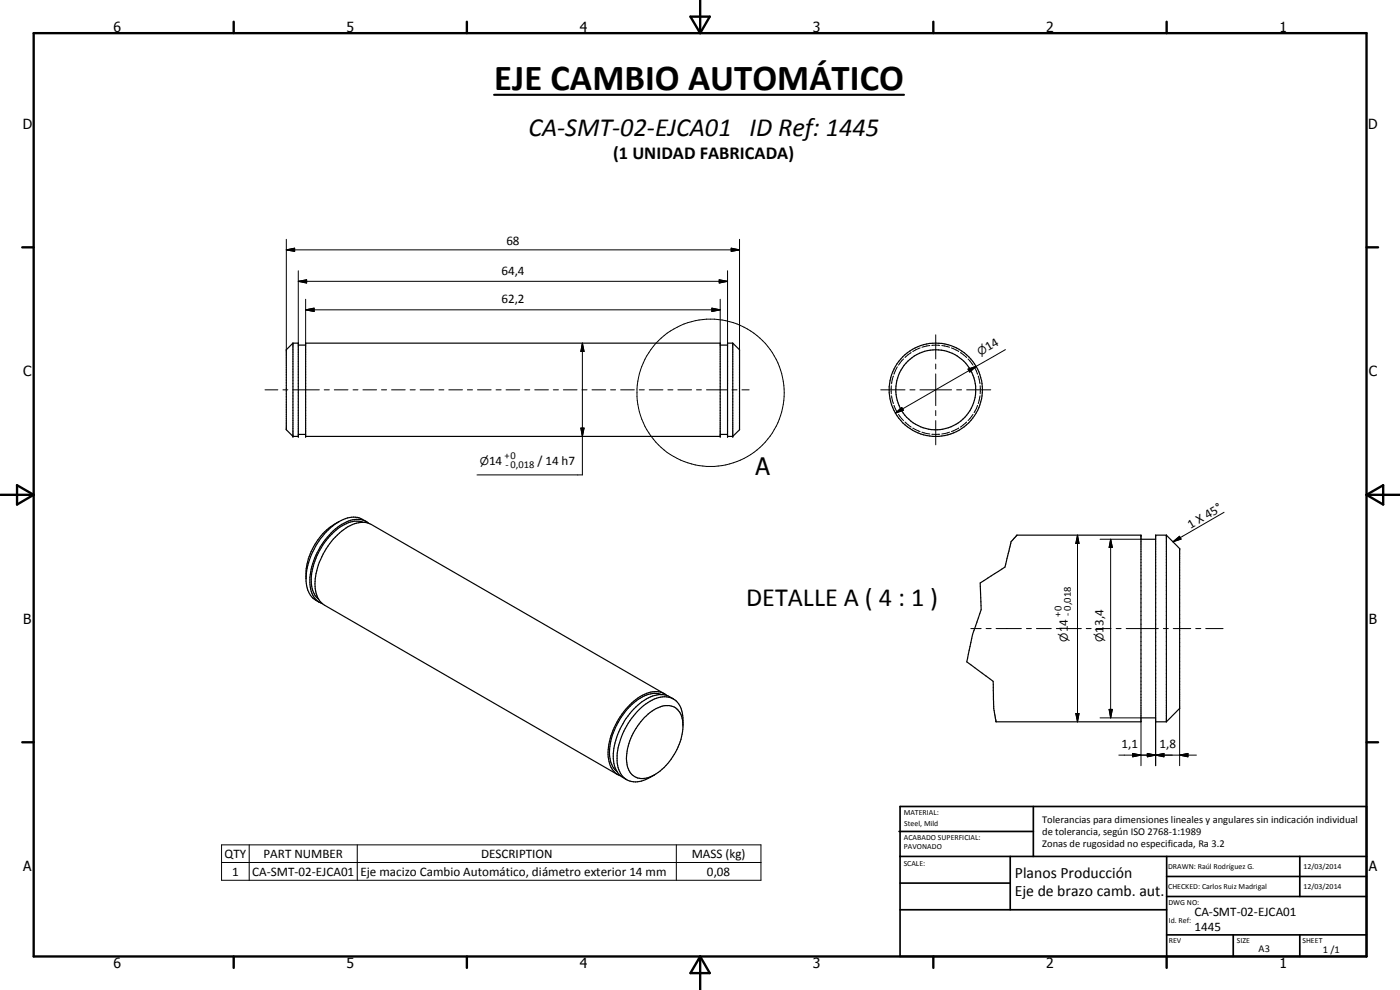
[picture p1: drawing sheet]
<svg xmlns="http://www.w3.org/2000/svg" width="420mm" height="297mm" viewBox="0 0 420 297" stroke-linecap="round" stroke-linejoin="round" font-family="sans-serif">
<g fill="none" stroke="#000" stroke-width=".35">
<path d="M87.9 103l-2 1.9v24l2 2M87.9 103v27.9M87.9 103h1.6v27.9h-1.6M89.5 103.5h2.2M91.7 103h124.4v27.9h-124.4zM216.1 103.5h2.2M219.9 103v27.9M219.9 103l2 1.9v24l-2 2M219.9 103h-1.6v27.9h1.6M89.5 130.3h2.2M216.1 130.3h2.2M101.8 156.5a18.8 18.8 0 0 0-9.9 14.8 13.1 13.1 0 0 0 .7 6.3l1.3 1.9 2 1.2"/>
<path d="M101.8 156.5a21.9 21.9 0 0 0-9.9 16.4M109 156.7a8.9 8.9 0 0 0-8.9 3 20.5 20.5 0 0 0-6.6 15.5 6.5 6.5 0 0 0 2.2 4.6M109.9 156.5a6.8 6.8 0 0 0-8.1 0M110.6 157a6.8 6.8 0 0 0-8 .3 21.4 21.4 0 0 0-9.6 18.2 6.1 6.1 0 0 0 3.7 5.6M305.2 160.6h37.2v56h-43.5l-.7-4-.1-8.2-8-5.8 .5-2.3a56.9 56.9 0 0 1 3.9-13.4l-.3-8 7.4-4.8 1.2-4.7a5.7 5.7 0 0 1 1.8-4.1zM342.4 161.8h4.4M350 160.6h-3.2v56h3.2M350 160.6v56M350 160.6l4 4v48l-4 4M198.5 208.4a8.2 8.2 0 0 0-8.2 2.4 20.8 20.8 0 0 0-7.3 16.1 6.8 6.8 0 0 0 2.2 4.6M199.4 208.2l-88-50.8a7.4 7.4 0 0 0-7.6 1.1 21.5 21.5 0 0 0-9.2 18.2 6.3 6.3 0 0 0 2.8 4.9l88 50.8M200.1 208.7a6.3 6.3 0 0 0-7.3-.1 21.5 21.5 0 0 0-10.3 18.6 6.2 6.2 0 0 0 3.7 5.6"/>
<path d="M202.1 209.7a6.5 6.5 0 0 1 2.9 5.7v2.7a18.3 18.3 0 0 1-9.9 15 4.7 4.7 0 0 1-6.9-3.6 17.8 17.8 0 0 1 6.4-15.3 7.8 7.8 0 0 1 7.7-2.1 5.7 5.7 0 0 1 2.7 5.3M202.1 209.7a6.9 6.9 0 0 0-7.7 1.1 21.6 21.6 0 0 0-9.2 18.2 6.4 6.4 0 0 0 2.9 4.9M202.1 209.7a7.1 7.1 0 0 0-8.8 .4 22 22 0 0 0-9.2 17.5 6.7 6.7 0 0 0 4 6.3M342.4 215.4h4.4M196.5 232.5a8.9 8.9 0 0 1-7.5 1.9l-.9-.5"/>
<circle cx="280.8" cy="117" r="14"/>
<circle cx="280.8" cy="117" r="12"/>
</g>
<g fill="#000">
<circle cx="87.9" cy="130.9" r=".18"/>
<circle cx="89.5" cy="130.9" r=".18"/>
<circle cx="91.7" cy="130.9" r=".18"/>
<circle cx="216.1" cy="130.9" r=".18"/>
<circle cx="218.3" cy="130.9" r=".18"/>
<circle cx="219.9" cy="130.9" r=".18"/>
<circle cx="342.4" cy="160.6" r=".18"/>
<circle cx="346.8" cy="160.6" r=".18"/>
<circle cx="350" cy="160.6" r=".18"/>
<circle cx="354" cy="164.6" r=".18"/>
</g>
<g fill="none" stroke="#000" stroke-width=".3">
<path d="M85.9 75l2.5-.5v.9zM85.9 75h136M85.9 71.8v33.1M219.4 74.5l2.5 .5-2.5 .4zM221.9 71.8v33.1M89.5 84.4l2.5-.5v1zM89.5 84.4h128.8M89.5 81.2v21.8M91.7 93l2.6-.5v1zM91.7 93h124.4M91.7 89.8v13.2M213.6 92.5l2.5 .5-2.5 .5z"/>
<path d="M215.8 83.9l2.5 .5-2.5 .5zM216.1 89.8v13.2M218.3 81.2v21.8M79.5 117h3.9M84.9 117h1.5M87.9 117h7.9M97.3 117h1.5M100.3 117h4.1M105.9 117h1.5M108.9 117h4.1M114.5 117h1.5M117.5 117h4.1"/>
<path d="M123.1 117h1.5M126.1 117h4.1M131.7 117h1.5M134.7 117h4.1M140.3 117h1.5M143.3 117h4.1M148.9 117h1.5M151.9 117h4.1M157.5 117h1.5M160.5 117h4.1M166.1 117h1.5M169.1 117h4.1"/>
<path d="M174.7 117h1.5M174.8 103l.5 2.5h-1zM174.8 103v39.5h-31.6M177.7 117h4.1M183.2 117h1.5M186.3 117h4.1M191.8 117h1.6M194.8 117h4.2M200.4 117h1.6M203.4 117h4.1M209 117h1.5M212 117h6.2"/>
<path d="M219.7 117h1.5M222.7 117h2.1M264.3 117h7.3M267.5 115.7v2.5M267.6 118.7l.5 2.4M268.1 112.8l-.5 2.3M269.3 110.1l-1 2.2M271.2 107.7l-1.5 1.9M273.1 117h1.5M273.5 105.8l-1.9 1.5M276.1 117h9.5M276.1 104.4l-2.1 1.1"/>
<path d="M279 103.7l-2.3 .5M279.6 103.6h2.4M280.8 100.5v7.2M280.8 109.2v1.5M280.8 112.2v9.5M282.6 103.7l2.4 .5M285.5 104.4l2.2 1.1M287.1 117h1.5M288.2 105.8l1.9 1.5M290.1 117h7.2M290.5 110.7l2.4-.8-1.9 1.7zM290.5 107.7l1.5 1.9"/>
<path d="M292.3 110.1l1.1 2.2M292.9 109.9l-24.2 14.1M293.6 112.8l.5 2.3M294.1 118.7l-.5 2.4M294.2 115.7v2.5M301.7 104.9l-8.8 5M174.3 128.4h1l-.5 2.5zM268.3 121.7l1 2.1M268.7 124l1.9-1.7 .5 .8zM269.7 124.3l1.5 1.9M271.6 126.6l1.9 1.5M274 128.4v.1"/>
<path d="M274 128.5l2.1 1M276.7 129.7l2.3 .5M279.6 130.3h2.4M280.8 123.2v1.5M280.8 126.2v7.3M285 129.7l-2.4 .5M287.7 128.4l-2.2 1.1M290.1 126.6l-1.9 1.5M292 124.3l-1.5 1.9M293.4 121.7l-1.1 2.1M367.4 153.7l-15.4 8.9M323.4 160.6l.4 2.5h-.9z"/>
<path d="M323.4 160.6v56M330.1 161.8h12.3M333.3 161.8l.5 2.5h-.9zM333.3 161.8v53.6M352 162.6l2-1.7 .4 .9zM291.4 188.6h3.1M295.9 188.6h1.6M298.9 188.6h7.6M308 188.6h1.5M311.1 188.6h4.4M317 188.6h1.5M320 188.6h4.5"/>
<path d="M326 188.6h1.5M329 188.6h4.4M335 188.6h1.5M338 188.6h9.6M349.2 188.6h1.4M352.1 188.6h5.3M358.8 188.6h1.6M361.9 188.6h5.2M322.9 214.1h.9l-.4 2.5zM330.1 215.4h12.3M332.9 212.9h.9l-.5 2.5zM342.4 216.6v13.1"/>
<path d="M346.8 216.6v13.1M354 212.6v17.1M335.8 226.6h23.3M339.9 226.1l2.5 .5-2.5 .5zM344.3 226.1l2.5 .5-2.5 .5zM344.3 226.1l5 1v-1l-5 1zM346.8 226.6l2.5-.5v1zM354 226.6l2.5-.5v1zM66.5 253.5h161.9v10.6h-161.9zM66.5 258.8h161.9M74.8 253.5v10.6M107.2 253.5v10.6"/>
<path d="M203 253.5v10.6"/>
<circle cx="213.3" cy="117.9" r="22.1"/>
</g>
<g fill="none" stroke="#000" stroke-width=".71">
<path d="M10.1 9.9h400v277.1h-400zM70.1 6.5v3.4M140.1 6.5v3.4M207.2 5h5.8l-2.9 4.9zM210.1 0v9.9M280.1 6.5v3.4M350.1 6.5v3.4M6.7 74.2h3.4M410.1 74.2h3.5M.1 148.5h10M5.1 145.6l5 2.9-5 2.9zM410.1 148.5h10"/>
<path d="M410.1 148.5l5-2.9v5.8zM6.7 222.7h3.4M410.1 222.7h3.5M70.1 287v3.4M140.1 287v3.4M210.1 287v10M210.1 287l2.9 5h-5.8zM280.1 287v3.4M350.1 287v3.4"/>
</g>
<g fill="none" stroke="#000" stroke-width=".51">
<path d="M269.8 249.5h40.3M270.1 242h140v45h-140zM270.1 257h140M303.2 257v16M310.1 242v15M350.1 257v30M390.1 257v12M270.1 265h33.1M270.1 273h80M350.1 269h60M350.1 263h60M350.1 280.5h60"/>
<path d="M370.1 280.5v6.5M390.1 280.5v6.5"/>
</g>
<path d="M148.3 28.4h123" fill="none" stroke="#000" stroke-width=".63"/>
<g fill="#000">
<path d="M85.9 75l2.5-.5v.9zM219.4 74.5l2.5 .5-2.5 .4zM89.5 84.4l2.5-.5v1zM91.7 93l2.6-.5v1zM213.6 92.5l2.5 .5-2.5 .5zM215.8 83.9l2.5 .5-2.5 .5zM174.8 103l.5 2.5h-1zM290.5 110.7l2.4-.8-1.9 1.7zM174.3 128.4h1l-.5 2.5zM268.7 124l1.9-1.7 .5 .8zM323.4 160.6l.4 2.5h-.9zM333.3 161.8l.5 2.5h-.9z"/>
<path d="M352 162.6l2-1.7 .4 .9zM322.9 214.1h.9l-.4 2.5zM332.9 212.9h.9l-.5 2.5zM339.9 226.1l2.5 .5-2.5 .5zM344.3 226.1l2.5 .5-2.5 .5zM346.8 226.6l2.5-.5v1zM354 226.6l2.5-.5v1z"/>
</g>
<text font-size="11" x="148.3" y="26.9">EJE CAMBIO AUTOMÁTICO</text>
<g font-size="7.9">
<text x="158.6" y="40.7">CA-SMT-02-EJCA01 ID Ref: 1445</text>
<text x="223.9" y="181.9">DETALLE A ( 4 : 1 )</text>
</g>
<text font-size="7.2" x="226.8" y="142.6">A</text>
<text font-size="5.5" x="184" y="47.8">(1 UNIDAD FABRICADA)</text>
<g font-size="4.7">
<text x="304.6" y="263.5">Planos Producción</text>
<text x="304.6" y="268.9">Eje de brazo camb. aut.</text>
</g>
<g font-size="4.2">
<text x="34" y="9.6">6</text>
<text x="104" y="9.6">5</text>
<text x="174" y="9.6">4</text>
<text x="244" y="9.6">3</text>
<text x="314" y="9.6">2</text>
<text x="384" y="9.6">1</text>
<text x="6.8" y="38.7">D</text>
<text x="410.6" y="38.7">D</text>
<text x="7" y="112.9">C</text>
<text x="410.8" y="112.9">C</text>
<text x="7" y="187.1">B</text>
<text x="410.8" y="187.1">B</text>
<text x="7" y="261.4">A</text>
<text x="410.8" y="261.4">A</text>
<text x="34" y="290.4">6</text>
<text x="104" y="290.4">5</text>
<text x="174" y="290.4">4</text>
<text x="244" y="290.4">3</text>
<text x="314" y="290.4">2</text>
<text x="384" y="290.4">1</text>
</g>
<g font-size="3.9">
<text x="152" y="73.4">68</text>
<text x="150.5" y="82.4">64,4</text>
<text x="150.5" y="90.9">62,2</text>
<text x="296.5" y="105.4" transform="rotate(-30 296.5 105.4)">14</text>
<text x="146.8" y="139.6">14</text>
<text x="161.3" y="139.6">/ 14 h7</text>
<text x="357.3" y="158.6" transform="rotate(-30 357.3 158.6)">1 X 45°</text>
<text x="320.5" y="189.7" transform="rotate(-90 320.5 189.7)">1</text>
<text x="320.5" y="187.7" transform="rotate(-90 320.5 187.7)">4</text>
<text x="331.2" y="189.8" transform="rotate(-90 331.2 189.8)">1</text>
<text x="331.2" y="187.7" transform="rotate(-90 331.2 187.7)">3,4</text>
<text x="336.5" y="224.5">1,1</text>
<text x="348" y="224.5">1,8</text>
<text x="67.4" y="257.4">QTY</text>
<text x="79.1" y="257.4">PART NUMBER</text>
<text x="144.4" y="257.4">DESCRIPTION</text>
<text x="207.6" y="257.5">MASS (kg)</text>
<text x="69.7" y="262.7">1</text>
<text x="75.7" y="262.7">CA-SMT-02-EJCA01</text>
<text x="108.2" y="262.8">Eje macizo Cambio Automático, diámetro exterior 14 mm</text>
<text x="212.2" y="262.7">0,08</text>
<text x="358.5" y="275">CA-SMT-02-EJCA01</text>
<text x="358.5" y="279.4">1445</text>
</g>
<text font-size="3.3" x="294.1" y="106.8" transform="rotate(-30 294.1 106.8)">n</text>
<g font-size="3.2">
<text x="144" y="139.6">n</text>
<text x="320.5" y="192.5" transform="rotate(-90 320.5 192.5)">n</text>
<text x="331.2" y="192.6" transform="rotate(-90 331.2 192.6)">n</text>
</g>
<g font-size="3.1">
<text x="151.5" y="137.7">+0</text>
<text x="151.8" y="140.5">-0,018</text>
<text x="318.5" y="185" transform="rotate(-90 318.5 185)">+0</text>
<text x="321.4" y="184.7" transform="rotate(-90 321.4 184.7)">-0,018</text>
<text x="312.7" y="246.8">Tolerancias para dimensiones lineales y angulares sin indicación individual</text>
<text x="312.7" y="250.4">de tolerancia, según ISO 2768-1:1989</text>
<text x="312.7" y="254">Zonas de rugosidad no especificada, Ra 3.2</text>
<text x="377.7" y="285.6">A3</text>
<text x="397" y="285.9">1 /1</text>
</g>
<g font-size="2.4">
<text x="271.2" y="244.4">MATERIAL:</text>
<text x="271.3" y="252">ACABADO SUPERFICIAL:</text>
<text x="271.4" y="247.9">Steel, Mild</text>
<text x="271.3" y="254.6">PAVONADO</text>
<text x="271.2" y="259.7">SCALE:</text>
<text x="350.6" y="260.8">DRAWN: Raúl Rodríguez G.</text>
<text x="391.2" y="260.6">12/03/2014</text>
<text x="350.6" y="266.9">CHECKED: Carlos Ruiz Madrigal</text>
<text x="391.2" y="266.7">12/03/2014</text>
<text x="350.6" y="271.4">DWG NO:</text>
<text x="350.8" y="276.9">Id. Ref:</text>
<text x="350.8" y="282.8">REV</text>
<text x="371.2" y="282.9">SIZE</text>
<text x="390.9" y="282.9">SHEET</text>
</g>
</svg>
